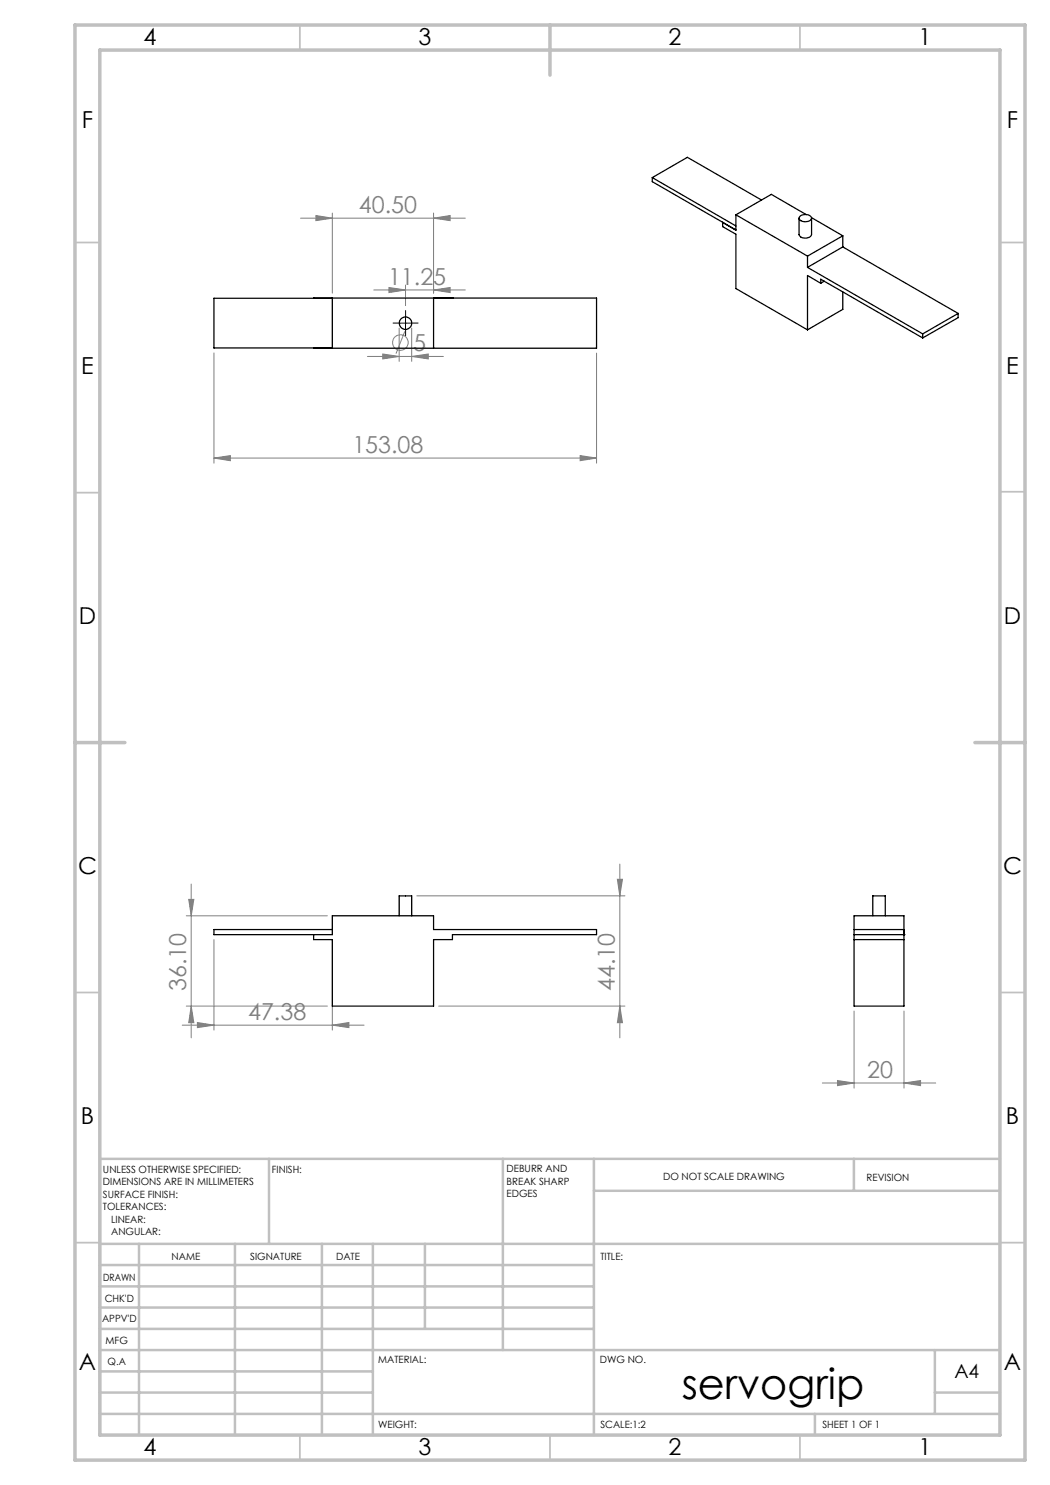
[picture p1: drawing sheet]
<svg xmlns="http://www.w3.org/2000/svg" width="210mm" height="297mm" viewBox="0 0 210 297" stroke-linecap="round" stroke-linejoin="round" font-family="sans-serif">
<g fill="none" stroke="#808080" stroke-width=".2">
<path d="M60.1 43.6h33M63.2 43.1l3.3 .5-3.3 .5zM66.5 42.6v16M74.8 58h18.3M77.8 57.5l3.3 .5-3.3 .5zM81.1 57v4.1M86.7 43.6l3.3-.5v1zM86.7 58l3.3-.5v1zM86.7 42.6v16M42.8 70.6v22M73.5 71.3h15.2M76.6 70.8l3.2 .5-3.2 .5z"/>
<path d="M79.8 65.6v6.7M81 66.3l-1.8 4.4M82.3 71.3l3.4-.5v1zM82.3 65.6v6.7M119.3 70.6v22M42.8 91.6l3.3-.5v1zM42.8 91.6h76.5M116 91.1l3.3 .5-3.3 .5zM37.7 179.9h1.1l-.6 3.3zM38.2 176.8v30.8M83.4 179.2h41.6M123.5 175.9h1l-.5 3.3z"/>
<path d="M124 172.8v34.8M37.3 183.2h28.2M42.8 187.9v18.1M66.5 187.9v18.1M36.4 205h36.4M37.3 201.2h28.2M38.2 201.2l.6 3.3h-1.1zM39.5 204.5l3.3 .5-3.3 .5zM66.5 205l3.3-.5v1zM87.7 201.2h37.3M124 201.2l.5 3.3h-1zM164.5 216.6h22.6"/>
<path d="M167.5 216.1l3.3 .5-3.3 .5zM170.8 202.2v15.4M180.8 216.6l3.3-.5v1zM180.8 202.2v15.4"/>
<circle cx="80.1" cy="68.5" r="1.56"/>
</g>
<path d="M79.9 64.6h-1.3M81.1 63.4v-1.3M81.1 65.9v1.2M82.4 64.6h1.2" fill="none" stroke="#000" stroke-width=".2" stroke-dasharray="15.2 1.3 1.3 1.3"/>
<path d="M79.8 64.6h2.5M81.1 63.4v2.5" fill="none" stroke="#000" stroke-width=".2"/>
<g fill="none" stroke="#c0c0c0" stroke-width=".35">
<path d="M60 5v5M160 5v5M15 48.5h5M200 48.5h5M15 98.5h5M200 98.4h5M15 198.5h5M200 198.5h5M15 248.5h5M200 248.5h5M60 287v5M110 287v5"/>
<path d="M160 287v5"/>
</g>
<g fill="none" stroke="#c0c0c0" stroke-width=".5">
<path d="M53.8 231.8v17M100.6 231.8v38.2M118.8 231.8v55.2M118.8 238.2h81.2M170.8 231.8v6.4M200 231.8h-180v55.2M20 248.8h180M20 257.3h98.8M20 253h98.8M27.8 248.8v38.2M47 248.8v38.2M64.4 248.8v38.2"/>
<path d="M74.6 248.8v38.2M85 248.8v17M20 265.8h98.8M20 261.5h98.8M20 278.5h54.6M20 274.3h54.6M20 270h180M187 278.5h13M187 270v12.8M20 282.8h180M163 282.8v4.2"/>
</g>
<path d="M15 5h190v287h-190zM20 10h180v277h-180zM110 5v10M15 148.5h10M195 148.5h10" fill="none" stroke="#c0c0c0" stroke-width=".7"/>
<g fill="#808080">
<path d="M42.8 91.6l3.3-.5v1zM116 91.1l3.3 .5-3.3 .5zM76.6 70.8l3.2 .5-3.2 .5zM82.3 71.3l3.4-.5v1zM167.5 216.1l3.3 .5-3.3 .5zM180.8 216.6l3.3-.5v1z"/>
<path d="M86.7 43.6l3.3-.5v1zM63.2 43.1l3.3 .5-3.3 .5z"/>
<path d="M86.7 58l3.3-.5v1zM77.8 57.5l3.3 .5-3.3 .5z"/>
<path d="M37.7 179.9h1.1l-.6 3.3zM38.2 201.2l.6 3.3h-1.1zM123.5 175.9h1l-.5 3.3zM124 201.2l.5 3.3h-1z"/>
<path d="M39.5 204.5l3.3 .5-3.3 .5zM66.5 205l3.3-.5v1z"/>
</g>
<g fill="none" stroke="#000" stroke-width=".25">
<path d="M130.5 35.5l16.7 9.7M130.5 35.5v.8l14.1 8.2M130.5 35.5l7-4 14.8 8.5M62.7 59.7l56.6-.1v10h-56.6M66.5 59.6v10M66.5 59.7h-23.7v9.9h23.7M86.7 59.6v10M90.5 59.6h.1M144.5 44.5v.8l2.7 1.5v10.9l14.3 8.3M144.5 44.5h.1M144.6 44.5l2.6 1.5M147.2 43v3l-2.7-1.5"/>
<path d="M147.2 43l14.3 8.2M159.8 43.6v3.3a1.42 1.42 0 0 0 2.5 0v-3.3M160.1 43.1a1.58 1.58 0 0 1 2.2 .5 1.52 1.52 0 0 1-2.4 .3l-.1-.3zM161.3 42.9l-7-4-7.1 4.1M161.5 51.2v2.3M161.5 53.5l23 13.3M162.3 43.5l6.3 3.7M164.1 56.7l-2.6-1.6v10.9M164.1 56.7v-.9l20.4 11.8M164.9 56.2l-.8 .5M168.6 49.4l23 13.3M168.6 49.4l-7.1 4.1"/>
<path d="M168.6 47.2l-7.1 4M168.6 47.2v2.2M168.6 58.4v3.5l-7.1 4.1M184.5 66.8v.8M191.6 62.7l-7.1 4.1M191.6 62.7v.8l-7.1 4.1M66.5 185.9h-23.7v1h23.7v-3.7h20.2v2.7h32.6v1h-28.8v1h-3.8v13.3h-20.2v-13.3h-3.8v-1M79.8 183.2v-4h2.5v4M170.8 183.2h10v18h-10zM170.8 186.9h10M170.8 185.9h10M170.8 187.9h10"/>
<path d="M174.6 183.2v-4h2.5v4M180.8 186.9h.1"/>
<circle cx="81.1" cy="64.6" r="1.25"/>
</g>
<text font-size="8.5" x="136.4" y="279.7">servogrip</text>
<g font-size="4.7">
<text x="28.7" y="9">4</text>
<text x="83.7" y="9">3</text>
<text x="133.7" y="9">2</text>
<text x="183.7" y="9">1</text>
<text x="16.4" y="25.5">F</text>
<text x="201.4" y="25.5">F</text>
<text x="16.2" y="74.7">E</text>
<text x="201.2" y="74.7">E</text>
<text x="15.8" y="124.7">D</text>
<text x="200.8" y="124.7">D</text>
<text x="15.6" y="174.7">C</text>
<text x="200.6" y="174.7">C</text>
<text x="16.2" y="224.7">B</text>
<text x="201.2" y="224.7">B</text>
<text x="15.8" y="274">A</text>
<text x="200.8" y="274">A</text>
<text x="28.7" y="291">4</text>
<text x="83.7" y="291">3</text>
<text x="133.7" y="291">2</text>
<text x="183.7" y="291">1</text>
</g>
<g font-size="4.7" fill="#808080">
<text x="71.8" y="42.6">40.50</text>
<text x="77.6" y="57">11.25</text>
<text x="82.7" y="70.2">5</text>
<text x="70.5" y="90.6">153.08</text>
<text x="37.3" y="198.3" transform="rotate(-90 37.3 198.3)">36.10</text>
<text x="49.6" y="204">47.38</text>
<text x="123" y="198.3" transform="rotate(-90 123 198.3)">44.10</text>
<text x="173.4" y="215.6">20</text>
</g>
<text font-size="3.9" x="190.9" y="275.5">A4</text>
<g font-size="2">
<text x="20.6" y="234.6">UNLESS OTHERWISE SPECIFIED:</text>
<text x="20.6" y="237.1">DIMENSIONS ARE IN MILLIMETERS</text>
<text x="20.6" y="239.6">SURFACE FINISH:</text>
<text x="54.4" y="234.6">FINISH:</text>
<text x="101.3" y="234.5">DEBURR AND</text>
<text x="101.3" y="237">BREAK SHARP</text>
<text x="101.3" y="239.5">EDGES</text>
<text x="132.6" y="236">DO NOT SCALE DRAWING</text>
<text x="173.3" y="236.2">REVISION</text>
<text x="20.6" y="242.1">TOLERANCES:</text>
<text x="22.2" y="244.6">LINEAR:</text>
<text x="22.2" y="247.1">ANGULAR:</text>
<text x="34.3" y="252">NAME</text>
<text x="50" y="251.9">SIGNATURE</text>
<text x="67.2" y="251.9">DATE</text>
<text x="120.1" y="251.9">TITLE:</text>
<text x="20.6" y="256.1">DRAWN</text>
<text x="20.9" y="260.3">CHK'D</text>
<text x="20.4" y="264.4">APPV'D</text>
<text x="21.1" y="268.8">MFG</text>
<text x="21.5" y="273">Q.A</text>
<text x="75.6" y="272.5">MATERIAL:</text>
<text x="120" y="272.5">DWG NO.</text>
<text x="75.6" y="285.5">WEIGHT:</text>
<text x="120.1" y="285.6">SCALE:1:2</text>
<text x="164.5" y="285.6">SHEET 1 OF 1</text>
</g>
</svg>
